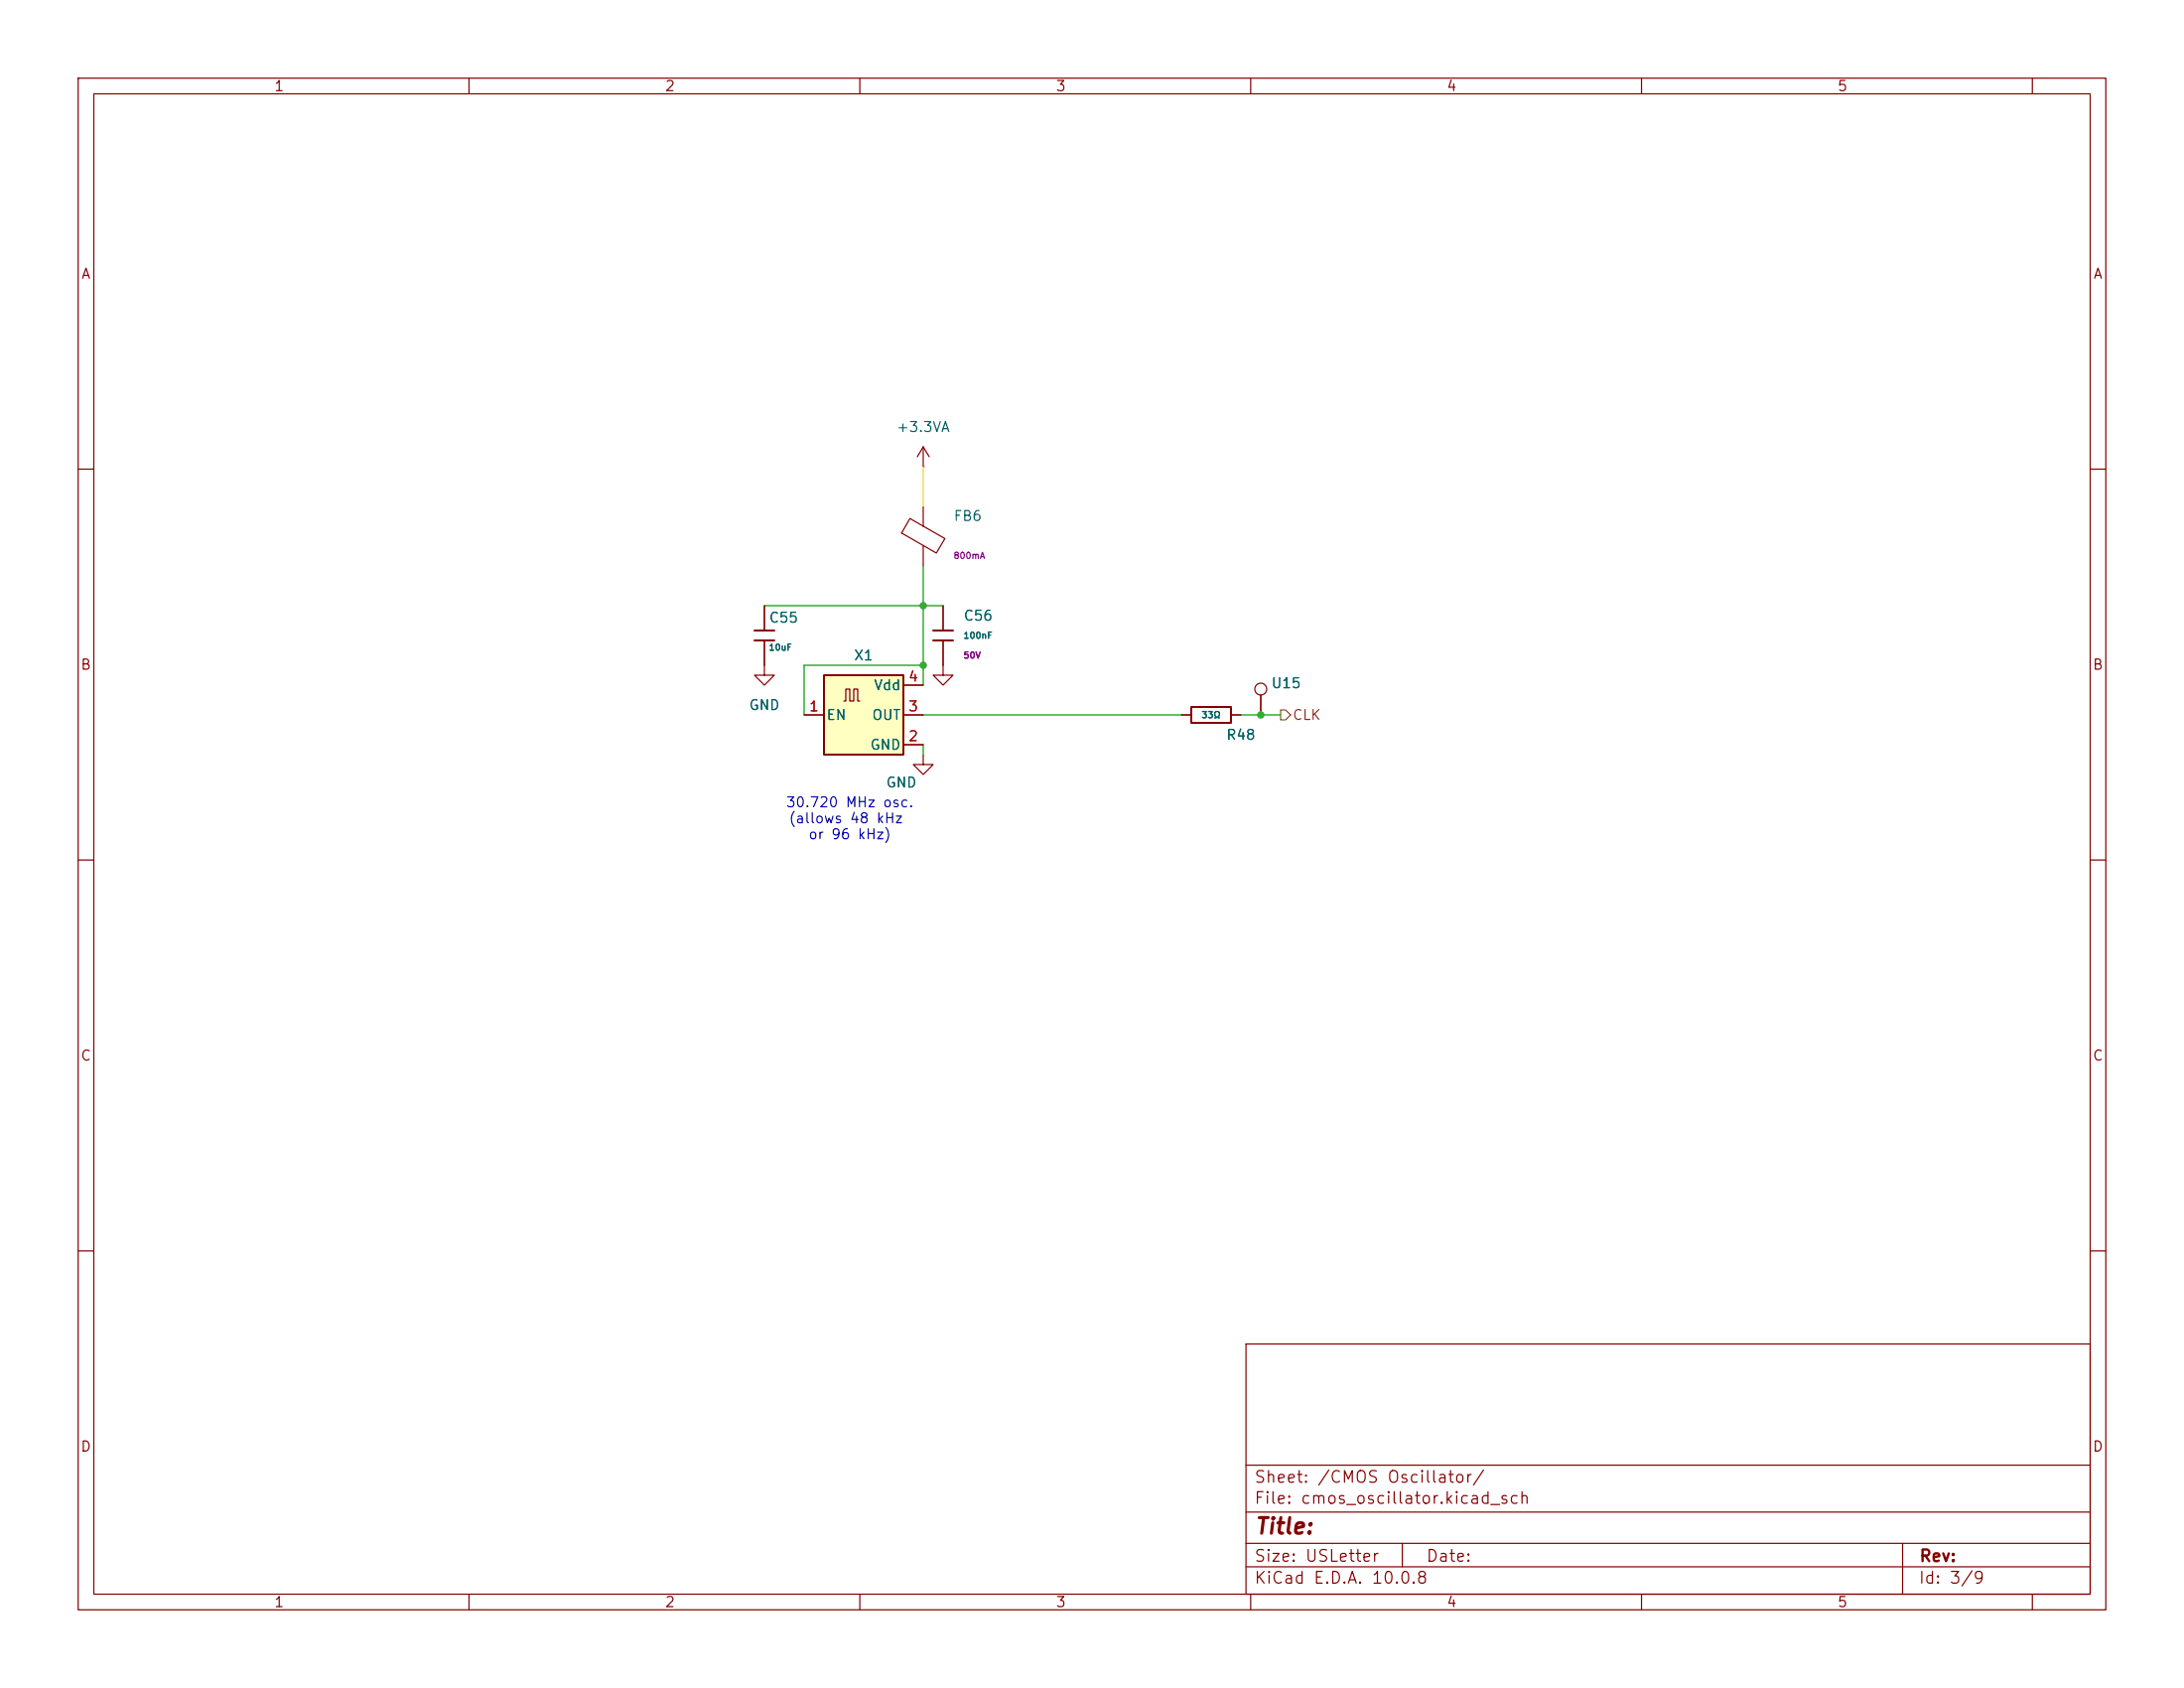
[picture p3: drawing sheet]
(kicad_sch
 (version 20260306)
 (generator "eeschema")
 (generator_version "10.0")
 (paper "USLetter")
 (lib_symbols
  (symbol "ASE-xxxMHz_1"
   (pin_names
    (offset 0.254)) (exclude_from_sim no) (in_bom yes) (on_board yes)
   (in_pos_files yes)
   (duplicate_pin_numbers_are_jumpers no)
   (property "Reference" "X1" (at -2.286 6.35 0) (show_name no) (do_not_autoplace no) (effects (font (size 1.27 1.27))))
   (property "Value" "YC24.576MUBCE2O" (at 12.7 3.8802 0) (show_name no) (do_not_autoplace no) (hide yes) (effects (font (size 1.27 1.27))))
   (property "Footprint" "Oscillator:Oscillator_SMD_Abracon_ASE-4Pin_3.2x2.5mm" (at 17.78 -8.89 0) (show_name no) (do_not_autoplace no) (hide yes) (effects (font (size 1.27 1.27))))
   (property "Datasheet" "https://www.lcsc.com/datasheet/C52204799.pdf" (at -2.54 0 0) (show_name no) (do_not_autoplace no) (hide yes) (effects (font (size 1.27 1.27))))
   (property "Description" "3.3V CMOS SMD Crystal Clock Oscillator, YC" (at 0 0 0) (show_name no) (do_not_autoplace no) (hide yes) (effects (font (size 1.27 1.27))))
   (property "LCSC" "C52204801" (at 0 0 0) (show_name no) (do_not_autoplace no) (hide yes) (effects (font (size 1.27 1.27))))
   (symbol "ASE-xxxMHz_1_0_1"
    (rectangle (start -5.08 5.08) (end 5.08 -5.08) (stroke (width 0.254) (type default)) (fill (type background)))
    (polyline (pts (xy -2.54 1.778) (xy -2.286 1.778) (xy -2.286 3.302) (xy -1.778 3.302) (xy -1.778 1.778) (xy -1.27 1.778) (xy -1.27 3.302) (xy -0.762 3.302) (xy -0.762 1.778) (xy -0.508 1.778)) (stroke (width 0) (type default)) (fill (type none))))
   (symbol "ASE-xxxMHz_1_1_1"
    (pin input line (at -7.62 0 0) (length 2.54) (name "EN" (effects (font (size 1.27 1.27)))) (number "1" (effects (font (size 1.27 1.27)))))
    (pin power_in line (at 7.62 -3.81 180) (length 2.54) (name "GND" (effects (font (size 1.27 1.27)))) (number "2" (effects (font (size 1.27 1.27)))))
    (pin output line (at 7.62 0 180) (length 2.54) (name "OUT" (effects (font (size 1.27 1.27)))) (number "3" (effects (font (size 1.27 1.27)))))
    (pin power_in line (at 7.62 3.81 180) (length 2.54) (name "Vdd" (effects (font (size 1.27 1.27)))) (number "4" (effects (font (size 1.27 1.27))))))
   (embedded_fonts no))
  (symbol "Connector:TestPoint"
   (pin_numbers (hide yes))
   (pin_names
    (offset 0.762) (hide yes)) (exclude_from_sim no) (in_bom yes) (on_board yes)
   (in_pos_files yes)
   (duplicate_pin_numbers_are_jumpers no)
   (property "Reference" "TP" (at 0 6.858 0) (show_name no) (do_not_autoplace no) (effects (font (size 1.27 1.27))))
   (property "Value" "TestPoint" (at 0 5.08 0) (show_name no) (do_not_autoplace no) (effects (font (size 1.27 1.27))))
   (property "Footprint" "" (at 5.08 0 0) (show_name no) (do_not_autoplace no) (hide yes) (effects (font (size 1.27 1.27))))
   (property "Datasheet" "" (at 5.08 0 0) (show_name no) (do_not_autoplace no) (hide yes) (effects (font (size 1.27 1.27))))
   (property "Description" "test point" (at 0 0 0) (show_name no) (do_not_autoplace no) (hide yes) (effects (font (size 1.27 1.27))))
   (symbol "TestPoint_0_1"
    (circle (center 0 3.302) (radius 0.762) (stroke (width 0) (type default)) (fill (type none))))
   (symbol "TestPoint_1_1"
    (pin passive line (at 0 0 90) (length 2.54) (name "1" (effects (font (size 1.27 1.27)))) (number "1" (effects (font (size 1.27 1.27))))))
   (embedded_fonts no))
  (symbol "GND_1"
   (power global)
   (pin_names
    (offset 0)) (exclude_from_sim no) (in_bom yes) (on_board yes)
   (in_pos_files yes)
   (duplicate_pin_numbers_are_jumpers no)
   (property "Reference" "#PWR" (at 0 -6.35 0) (show_name no) (do_not_autoplace no) (hide yes) (effects (font (size 1.27 1.27))))
   (property "Value" "GND_1" (at 0 -3.81 0) (show_name no) (do_not_autoplace no) (effects (font (size 1.27 1.27))))
   (property "Footprint" "" (at 0 0 0) (show_name no) (do_not_autoplace no) (hide yes) (effects (font (size 1.27 1.27))))
   (property "Datasheet" "" (at 0 0 0) (show_name no) (do_not_autoplace no) (hide yes) (effects (font (size 1.27 1.27))))
   (property "Description" "Power symbol creates a global label with name \"GND\" , ground" (at 0 0 0) (show_name no) (do_not_autoplace no) (hide yes) (effects (font (size 1.27 1.27))))
   (symbol "GND_1_0_1"
    (polyline (pts (xy 0 0) (xy 0 -1.27) (xy 1.27 -1.27) (xy 0 -2.54) (xy -1.27 -1.27) (xy 0 -1.27)) (stroke (width 0) (type default)) (fill (type none))))
   (symbol "GND_1_1_1"
    (pin power_in line (at 0 0 270) (length 0) (hide yes) (name "GND" (effects (font (size 1.27 1.27)))) (number "1" (effects (font (size 1.27 1.27))))))
   (embedded_fonts no))
  (symbol "PCM_JLCPCB-Capacitors:0402,100nF,(2)"
   (pin_numbers (hide yes))
   (pin_names
    (offset 0)) (exclude_from_sim no) (in_bom yes) (on_board yes)
   (in_pos_files yes)
   (duplicate_pin_numbers_are_jumpers no)
   (property "Reference" "C" (at 2.032 1.668 0) (show_name no) (do_not_autoplace no) (effects (font (size 1.27 1.27)) (justify left)))
   (property "Value" "100nF" (at 2.032 -0.3782 0) (show_name no) (do_not_autoplace no) (effects (font (size 0.8 0.8)) (justify left)))
   (property "Footprint" "PCM_JLCPCB:C_0402" (at -1.778 0 90) (show_name no) (do_not_autoplace no) (hide yes) (effects (font (size 1.27 1.27))))
   (property "Datasheet" "https://www.lcsc.com/datasheet/lcsc_datasheet_2304140030_Samsung-Electro-Mechanics-CL05B104KB54PNC_C307331.pdf" (at 0 0 0) (show_name no) (do_not_autoplace no) (hide yes) (effects (font (size 1.27 1.27))))
   (property "Description" "50V 100nF X7R ±10% 0402 Multilayer Ceramic Capacitors MLCC - SMD/SMT ROHS" (at 0 0 0) (show_name no) (do_not_autoplace no) (hide yes) (effects (font (size 1.27 1.27))))
   (property "LCSC" "C307331" (at 0 0 0) (show_name no) (do_not_autoplace no) (hide yes) (effects (font (size 1.27 1.27))))
   (property "Stock" "8389599" (at 0 0 0) (show_name no) (do_not_autoplace no) (hide yes) (effects (font (size 1.27 1.27))))
   (property "Price" "0.008USD" (at 0 0 0) (show_name no) (do_not_autoplace no) (hide yes) (effects (font (size 1.27 1.27))))
   (property "Process" "SMT" (at 0 0 0) (show_name no) (do_not_autoplace no) (hide yes) (effects (font (size 1.27 1.27))))
   (property "Minimum Qty" "20" (at 0 0 0) (show_name no) (do_not_autoplace no) (hide yes) (effects (font (size 1.27 1.27))))
   (property "Attrition Qty" "10" (at 0 0 0) (show_name no) (do_not_autoplace no) (hide yes) (effects (font (size 1.27 1.27))))
   (property "Class" "Basic Component" (at 0 0 0) (show_name no) (do_not_autoplace no) (hide yes) (effects (font (size 1.27 1.27))))
   (property "Category" "Capacitors,Multilayer Ceramic Capacitors MLCC - SMD/SMT" (at 0 0 0) (show_name no) (do_not_autoplace no) (hide yes) (effects (font (size 1.27 1.27))))
   (property "Manufacturer" "Samsung Electro-Mechanics" (at 0 0 0) (show_name no) (do_not_autoplace no) (hide yes) (effects (font (size 1.27 1.27))))
   (property "Part" "CL05B104KB54PNC" (at 0 0 0) (show_name no) (do_not_autoplace no) (hide yes) (effects (font (size 1.27 1.27))))
   (property "Voltage Rated" "50V" (at 2.032 -2.0462 0) (show_name no) (do_not_autoplace no) (effects (font (size 0.8 0.8)) (justify left)))
   (property "Tolerance" "±10%" (at 0 0 0) (show_name no) (do_not_autoplace no) (hide yes) (effects (font (size 1.27 1.27))))
   (property "Capacitance" "100nF" (at 0 0 0) (show_name no) (do_not_autoplace no) (hide yes) (effects (font (size 1.27 1.27))))
   (property "Temperature Coefficient" "X7R" (at 0 0 0) (show_name no) (do_not_autoplace no) (hide yes) (effects (font (size 1.27 1.27))))
   (symbol "0402,100nF,(2)_0_1"
    (polyline (pts (xy -1.27 0.635) (xy 1.27 0.635)) (stroke (width 0.254) (type default)) (fill (type none)))
    (polyline (pts (xy -1.27 -0.635) (xy 1.27 -0.635)) (stroke (width 0.254) (type default)) (fill (type none))))
   (symbol "0402,100nF,(2)_1_1"
    (pin passive line (at 0 3.81 270) (length 3.175) (name "" (effects (font (size 1.27 1.27)))) (number "1" (effects (font (size 1.27 1.27)))))
    (pin passive line (at 0 -3.81 90) (length 3.175) (name "" (effects (font (size 1.27 1.27)))) (number "2" (effects (font (size 1.27 1.27))))))
   (embedded_fonts no))
  (symbol "PCM_JLCPCB-Capacitors:0805,10uF,(2)"
   (pin_numbers (hide yes))
   (pin_names
    (offset 0)) (exclude_from_sim no) (in_bom yes) (on_board yes)
   (in_pos_files yes)
   (duplicate_pin_numbers_are_jumpers no)
   (property "Reference" "C" (at 2.032 1.668 0) (show_name no) (do_not_autoplace no) (effects (font (size 1.27 1.27)) (justify left)))
   (property "Value" "10uF" (at 2.032 -0.3782 0) (show_name no) (do_not_autoplace no) (effects (font (size 0.8 0.8)) (justify left)))
   (property "Footprint" "PCM_JLCPCB:C_0805" (at -1.778 0 90) (show_name no) (do_not_autoplace no) (hide yes) (effects (font (size 1.27 1.27))))
   (property "Datasheet" "https://www.lcsc.com/datasheet/lcsc_datasheet_2411041759_Murata-Electronics-GRM21BR61H106KE43L_C440198.pdf" (at 0 0 0) (show_name no) (do_not_autoplace no) (hide yes) (effects (font (size 1.27 1.27))))
   (property "Description" "50V 10uF X5R ±10% 0805 Multilayer Ceramic Capacitors MLCC - SMD/SMT ROHS" (at 0 0 0) (show_name no) (do_not_autoplace no) (hide yes) (effects (font (size 1.27 1.27))))
   (property "LCSC" "C440198" (at 0 0 0) (show_name no) (do_not_autoplace no) (hide yes) (effects (font (size 1.27 1.27))))
   (property "Stock" "1422246" (at 0 0 0) (show_name no) (do_not_autoplace no) (hide yes) (effects (font (size 1.27 1.27))))
   (property "Price" "0.066USD" (at 0 0 0) (show_name no) (do_not_autoplace no) (hide yes) (effects (font (size 1.27 1.27))))
   (property "Process" "SMT" (at 0 0 0) (show_name no) (do_not_autoplace no) (hide yes) (effects (font (size 1.27 1.27))))
   (property "Minimum Qty" "5" (at 0 0 0) (show_name no) (do_not_autoplace no) (hide yes) (effects (font (size 1.27 1.27))))
   (property "Attrition Qty" "4" (at 0 0 0) (show_name no) (do_not_autoplace no) (hide yes) (effects (font (size 1.27 1.27))))
   (property "Class" "Basic Component" (at 0 0 0) (show_name no) (do_not_autoplace no) (hide yes) (effects (font (size 1.27 1.27))))
   (property "Category" "Capacitors,Multilayer Ceramic Capacitors MLCC - SMD/SMT" (at 0 0 0) (show_name no) (do_not_autoplace no) (hide yes) (effects (font (size 1.27 1.27))))
   (property "Manufacturer" "Murata Electronics" (at 0 0 0) (show_name no) (do_not_autoplace no) (hide yes) (effects (font (size 1.27 1.27))))
   (property "Part" "GRM21BR61H106KE43L" (at 0 0 0) (show_name no) (do_not_autoplace no) (hide yes) (effects (font (size 1.27 1.27))))
   (property "Voltage Rated" "50V" (at 2.032 -2.0462 0) (show_name no) (do_not_autoplace no) (effects (font (size 0.8 0.8)) (justify left)))
   (property "Tolerance" "±10%" (at 0 0 0) (show_name no) (do_not_autoplace no) (hide yes) (effects (font (size 1.27 1.27))))
   (property "Capacitance" "10uF" (at 0 0 0) (show_name no) (do_not_autoplace no) (hide yes) (effects (font (size 1.27 1.27))))
   (property "Temperature Coefficient" "X5R" (at 0 0 0) (show_name no) (do_not_autoplace no) (hide yes) (effects (font (size 1.27 1.27))))
   (symbol "0805,10uF,(2)_0_1"
    (polyline (pts (xy -1.27 0.635) (xy 1.27 0.635)) (stroke (width 0.254) (type default)) (fill (type none)))
    (polyline (pts (xy -1.27 -0.635) (xy 1.27 -0.635)) (stroke (width 0.254) (type default)) (fill (type none))))
   (symbol "0805,10uF,(2)_1_1"
    (pin passive line (at 0 3.81 270) (length 3.175) (name "" (effects (font (size 1.27 1.27)))) (number "1" (effects (font (size 1.27 1.27)))))
    (pin passive line (at 0 -3.81 90) (length 3.175) (name "" (effects (font (size 1.27 1.27)))) (number "2" (effects (font (size 1.27 1.27))))))
   (embedded_fonts no))
  (symbol "PCM_JLCPCB-Inductors:Ferrite,0805"
   (pin_numbers (hide yes))
   (pin_names
    (offset 0)) (exclude_from_sim no) (in_bom yes) (on_board yes)
   (in_pos_files yes)
   (duplicate_pin_numbers_are_jumpers no)
   (property "Reference" "FB" (at 3.4036 1.2508 0) (show_name no) (do_not_autoplace no) (effects (font (size 1.27 1.27)) (justify left)))
   (property "Value" "" (at 0 0 0) (show_name no) (do_not_autoplace no) (effects (font (size 0.8 0.8)) (justify left)))
   (property "Footprint" "PCM_JLCPCB:FB_0805" (at -1.778 0 90) (show_name no) (do_not_autoplace no) (hide yes) (effects (font (size 1.27 1.27))))
   (property "Datasheet" "https://www.lcsc.com/datasheet/lcsc_datasheet_2310301640_Sunlord-GZ2012D101TF_C1015.pdf" (at 0 0 0) (show_name no) (do_not_autoplace no) (hide yes) (effects (font (size 1.27 1.27))))
   (property "Description" "±25% 100Ω@100MHz 0805 Ferrite Beads ROHS" (at 0 0 0) (show_name no) (do_not_autoplace no) (hide yes) (effects (font (size 1.27 1.27))))
   (property "LCSC" "C1015" (at 0 0 0) (show_name no) (do_not_autoplace no) (hide yes) (effects (font (size 1.27 1.27))))
   (property "Stock" "196104" (at 0 0 0) (show_name no) (do_not_autoplace no) (hide yes) (effects (font (size 1.27 1.27))))
   (property "Price" "0.017USD" (at 0 0 0) (show_name no) (do_not_autoplace no) (hide yes) (effects (font (size 1.27 1.27))))
   (property "Process" "SMT" (at 0 0 0) (show_name no) (do_not_autoplace no) (hide yes) (effects (font (size 1.27 1.27))))
   (property "Minimum Qty" "20" (at 0 0 0) (show_name no) (do_not_autoplace no) (hide yes) (effects (font (size 1.27 1.27))))
   (property "Attrition Qty" "10" (at 0 0 0) (show_name no) (do_not_autoplace no) (hide yes) (effects (font (size 1.27 1.27))))
   (property "Class" "Basic Component" (at 0 0 0) (show_name no) (do_not_autoplace no) (hide yes) (effects (font (size 1.27 1.27))))
   (property "Category" "Filters/EMI Optimization,Ferrite Beads" (at 0 0 0) (show_name no) (do_not_autoplace no) (hide yes) (effects (font (size 1.27 1.27))))
   (property "Manufacturer" "Sunlord" (at 0 0 0) (show_name no) (do_not_autoplace no) (hide yes) (effects (font (size 1.27 1.27))))
   (property "Part" "GZ2012D101TF" (at 0 0 0) (show_name no) (do_not_autoplace no) (hide yes) (effects (font (size 1.27 1.27))))
   (property "Impedance @ Frequency" "100Ω@100MHz" (at 0 0 0) (show_name no) (do_not_autoplace no) (hide yes) (effects (font (size 1.27 1.27))))
   (property "Circuits" "1" (at 0 0 0) (show_name no) (do_not_autoplace no) (hide yes) (effects (font (size 1.27 1.27))))
   (property "Current Rating" "800mA" (at 3.4036 -1.5274 0) (show_name no) (do_not_autoplace no) (effects (font (size 0.8 0.8)) (justify left)))
   (property "Tolerance" "±25%" (at 0 0 0) (show_name no) (do_not_autoplace no) (hide yes) (effects (font (size 1.27 1.27))))
   (symbol "Ferrite,0805_0_1"
    (polyline (pts (xy -2.7686 0.4064) (xy -1.7018 2.2606) (xy 2.7686 -0.3048) (xy 1.6764 -2.159) (xy -2.7686 0.4064)) (stroke (width 0) (type default)) (fill (type none)))
    (polyline (pts (xy 0 1.27) (xy 0 1.2954)) (stroke (width 0) (type default)) (fill (type none)))
    (polyline (pts (xy 0 -1.27) (xy 0 -1.2192)) (stroke (width 0) (type default)) (fill (type none))))
   (symbol "Ferrite,0805_1_1"
    (pin passive line (at 0 3.81 270) (length 2.54) (name "" (effects (font (size 1.27 1.27)))) (number "1" (effects (font (size 1.27 1.27)))))
    (pin passive line (at 0 -3.81 90) (length 2.54) (name "" (effects (font (size 1.27 1.27)))) (number "2" (effects (font (size 1.27 1.27))))))
   (embedded_fonts no))
  (symbol "PCM_JLCPCB-Resistors:0805,33Ω"
   (pin_numbers (hide yes))
   (pin_names
    (offset 0)) (exclude_from_sim no) (in_bom yes) (on_board yes)
   (in_pos_files yes)
   (duplicate_pin_numbers_are_jumpers no)
   (property "Reference" "R" (at 1.778 0 0) (show_name no) (do_not_autoplace no) (effects (font (size 1.27 1.27)) (justify left)))
   (property "Value" "33Ω" (at 0 0 90) (show_name no) (do_not_autoplace yes) (effects (font (size 0.8 0.8))))
   (property "Footprint" "PCM_JLCPCB:R_0805" (at -1.778 0 90) (show_name no) (do_not_autoplace no) (hide yes) (effects (font (size 1.27 1.27))))
   (property "Datasheet" "https://www.lcsc.com/datasheet/lcsc_datasheet_2205311830_UNI-ROYAL-Uniroyal-Elec-0805W8F330JT5E_C17634.pdf" (at 0 0 0) (show_name no) (do_not_autoplace no) (hide yes) (effects (font (size 1.27 1.27))))
   (property "Description" "125mW Thick Film Resistors 150V ±1% ±200ppm/°C 33Ω 0805 Chip Resistor - Surface Mount ROHS" (at 0 0 0) (show_name no) (do_not_autoplace no) (hide yes) (effects (font (size 1.27 1.27))))
   (property "LCSC" "C17634" (at 0 0 0) (show_name no) (do_not_autoplace no) (hide yes) (effects (font (size 1.27 1.27))))
   (property "Stock" "335994" (at 0 0 0) (show_name no) (do_not_autoplace no) (hide yes) (effects (font (size 1.27 1.27))))
   (property "Price" "0.005USD" (at 0 0 0) (show_name no) (do_not_autoplace no) (hide yes) (effects (font (size 1.27 1.27))))
   (property "Process" "SMT" (at 0 0 0) (show_name no) (do_not_autoplace no) (hide yes) (effects (font (size 1.27 1.27))))
   (property "Minimum Qty" "20" (at 0 0 0) (show_name no) (do_not_autoplace no) (hide yes) (effects (font (size 1.27 1.27))))
   (property "Attrition Qty" "10" (at 0 0 0) (show_name no) (do_not_autoplace no) (hide yes) (effects (font (size 1.27 1.27))))
   (property "Class" "Basic Component" (at 0 0 0) (show_name no) (do_not_autoplace no) (hide yes) (effects (font (size 1.27 1.27))))
   (property "Category" "Resistors,Chip Resistor - Surface Mount" (at 0 0 0) (show_name no) (do_not_autoplace no) (hide yes) (effects (font (size 1.27 1.27))))
   (property "Manufacturer" "UNI-ROYAL(Uniroyal Elec)" (at 0 0 0) (show_name no) (do_not_autoplace no) (hide yes) (effects (font (size 1.27 1.27))))
   (property "Part" "0805W8F330JT5E" (at 0 0 0) (show_name no) (do_not_autoplace no) (hide yes) (effects (font (size 1.27 1.27))))
   (property "Resistance" "33Ω" (at 0 0 0) (show_name no) (do_not_autoplace no) (hide yes) (effects (font (size 1.27 1.27))))
   (property "Power(Watts)" "125mW" (at 0 0 0) (show_name no) (do_not_autoplace no) (hide yes) (effects (font (size 1.27 1.27))))
   (property "Type" "Thick Film Resistors" (at 0 0 0) (show_name no) (do_not_autoplace no) (hide yes) (effects (font (size 1.27 1.27))))
   (property "Overload Voltage (Max)" "150V" (at 0 0 0) (show_name no) (do_not_autoplace no) (hide yes) (effects (font (size 1.27 1.27))))
   (property "Operating Temperature Range" "-55°C~+155°C" (at 0 0 0) (show_name no) (do_not_autoplace no) (hide yes) (effects (font (size 1.27 1.27))))
   (property "Tolerance" "±1%" (at 0 0 0) (show_name no) (do_not_autoplace no) (hide yes) (effects (font (size 1.27 1.27))))
   (property "Temperature Coefficient" "±200ppm/°C" (at 0 0 0) (show_name no) (do_not_autoplace no) (hide yes) (effects (font (size 1.27 1.27))))
   (symbol "0805,33Ω_0_1"
    (rectangle (start -1.016 2.54) (end 1.016 -2.54) (stroke (width 0.254) (type default)) (fill (type none))))
   (symbol "0805,33Ω_1_1"
    (pin passive line (at 0 3.81 270) (length 1.27) (name "" (effects (font (size 1.27 1.27)))) (number "1" (effects (font (size 1.27 1.27)))))
    (pin passive line (at 0 -3.81 90) (length 1.27) (name "" (effects (font (size 1.27 1.27)))) (number "2" (effects (font (size 1.27 1.27))))))
   (embedded_fonts no))
  (symbol "power:+3.3VA"
   (power global)
   (pin_numbers (hide yes))
   (pin_names
    (offset 0) (hide yes)) (exclude_from_sim no) (in_bom yes) (on_board yes)
   (in_pos_files yes)
   (duplicate_pin_numbers_are_jumpers no)
   (property "Reference" "#PWR" (at 0 -3.81 0) (show_name no) (do_not_autoplace no) (hide yes) (effects (font (size 1.27 1.27))))
   (property "Value" "+3.3VA" (at 0 3.556 0) (show_name no) (do_not_autoplace no) (effects (font (size 1.27 1.27))))
   (property "Footprint" "" (at 0 0 0) (show_name no) (do_not_autoplace no) (hide yes) (effects (font (size 1.27 1.27))))
   (property "Datasheet" "" (at 0 0 0) (show_name no) (do_not_autoplace no) (hide yes) (effects (font (size 1.27 1.27))))
   (property "Description" "Power symbol creates a global label with name \"+3.3VA\"" (at 0 0 0) (show_name no) (do_not_autoplace no) (hide yes) (effects (font (size 1.27 1.27))))
   (symbol "+3.3VA_0_1"
    (polyline (pts (xy -0.762 1.27) (xy 0 2.54)) (stroke (width 0) (type default)) (fill (type none)))
    (polyline (pts (xy 0 2.54) (xy 0.762 1.27)) (stroke (width 0) (type default)) (fill (type none)))
    (polyline (pts (xy 0 0) (xy 0 2.54)) (stroke (width 0) (type default)) (fill (type none))))
   (symbol "+3.3VA_1_1"
    (pin power_in line (at 0 0 90) (length 0) (name "" (effects (font (size 1.27 1.27)))) (number "1" (effects (font (size 1.27 1.27))))))
   (embedded_fonts no))
  (symbol "power:GND"
   (power global)
   (pin_names
    (offset 0)) (exclude_from_sim no) (in_bom yes) (on_board yes)
   (in_pos_files yes)
   (duplicate_pin_numbers_are_jumpers no)
   (property "Reference" "#PWR" (at 0 -6.35 0) (show_name no) (do_not_autoplace no) (hide yes) (effects (font (size 1.27 1.27))))
   (property "Value" "GND" (at 0 -3.81 0) (show_name no) (do_not_autoplace no) (effects (font (size 1.27 1.27))))
   (property "Footprint" "" (at 0 0 0) (show_name no) (do_not_autoplace no) (hide yes) (effects (font (size 1.27 1.27))))
   (property "Datasheet" "" (at 0 0 0) (show_name no) (do_not_autoplace no) (hide yes) (effects (font (size 1.27 1.27))))
   (property "Description" "Power symbol creates a global label with name \"GND\" , ground" (at 0 0 0) (show_name no) (do_not_autoplace no) (hide yes) (effects (font (size 1.27 1.27))))
   (symbol "GND_0_1"
    (polyline (pts (xy 0 0) (xy 0 -1.27) (xy 1.27 -1.27) (xy 0 -2.54) (xy -1.27 -1.27) (xy 0 -1.27)) (stroke (width 0) (type default)) (fill (type none))))
   (symbol "GND_1_1"
    (pin power_in line (at 0 0 270) (length 0) (hide yes) (name "GND" (effects (font (size 1.27 1.27)))) (number "1" (effects (font (size 1.27 1.27))))))
   (embedded_fonts no)))
 (text "30.720 MHz osc.\n(allows 48 kHz \nor 96 kHz)"
  (exclude_from_sim no)
  (at 108.712 104.902 0)
  (effects (font (size 1.27 1.27))))
 (junction
  (at 161.29 91.44)
  (diameter 0)
  (color 0 0 0 0))
 (junction
  (at 118.11 85.09)
  (diameter 0)
  (color 0 0 0 0))
 (junction
  (at 118.11 77.47)
  (diameter 0)
  (color 0 0 0 0))
 (wire
  (pts (xy 97.79 77.47) (xy 118.11 77.47))
  (stroke (width 0) (type default)))
 (wire
  (pts (xy 118.11 77.47) (xy 120.65 77.47))
  (stroke (width 0) (type default)))
 (wire
  (pts (xy 118.11 77.47) (xy 118.11 85.09))
  (stroke (width 0) (type default)))
 (wire
  (pts (xy 161.29 91.44) (xy 163.83 91.44))
  (stroke (width 0) (type default)))
 (wire
  (pts (xy 118.11 85.09) (xy 118.11 87.63))
  (stroke (width 0) (type default)))
 (wire
  (pts (xy 118.11 72.39) (xy 118.11 77.47))
  (stroke (width 0) (type default)))
 (wire
  (pts (xy 118.11 59.69) (xy 118.11 64.77))
  (stroke (width 0) (type default)))
 (wire
  (pts (xy 158.75 91.44) (xy 161.29 91.44))
  (stroke (width 0) (type default)))
 (wire
  (pts (xy 102.87 85.09) (xy 118.11 85.09))
  (stroke (width 0) (type default)))
 (wire
  (pts (xy 118.11 91.44) (xy 151.13 91.44))
  (stroke (width 0) (type default)))
 (wire
  (pts (xy 102.87 91.44) (xy 102.87 85.09))
  (stroke (width 0) (type default)))
 (wire
  (pts (xy 118.11 95.25) (xy 118.11 96.52))
  (stroke (width 0) (type default)))
 (hierarchical_label "CLK"
  (shape output)
  (at 163.83 91.44 0)
  (effects (font (size 1.27 1.27)) (justify left)))
 (symbol
  (lib_id "PCM_JLCPCB-Capacitors:0402,100nF,(2)")
  (at 120.65 81.28 0)
  (unit 1)
  (body_style 1)
  (exclude_from_sim no)
  (in_bom yes)
  (on_board yes)
  (in_pos_files yes)
  (dnp no)
  (fields_autoplaced yes)
  (property "Reference" "C56" (at 123.19 78.7399 0) (show_name no) (do_not_autoplace no) (effects (font (size 1.27 1.27)) (justify left)))
  (property "Value" "100nF" (at 123.19 81.28 0) (show_name no) (do_not_autoplace no) (effects (font (size 0.8 0.8)) (justify left)))
  (property "Footprint" "PCM_JLCPCB:C_0402" (at 118.872 81.28 90) (hide yes) (show_name no) (do_not_autoplace no) (effects (font (size 1.27 1.27))))
  (property "Datasheet" "https://www.lcsc.com/datasheet/lcsc_datasheet_2304140030_Samsung-Electro-Mechanics-CL05B104KB54PNC_C307331.pdf" (at 120.65 81.28 0) (hide yes) (show_name no) (do_not_autoplace no) (effects (font (size 1.27 1.27))))
  (property "Description" "50V 100nF X7R ±10% 0402 Multilayer Ceramic Capacitors MLCC - SMD/SMT ROHS" (at 120.65 81.28 0) (hide yes) (show_name no) (do_not_autoplace no) (effects (font (size 1.27 1.27))))
  (property "LCSC" "C307331" (at 120.65 81.28 0) (hide yes) (show_name no) (do_not_autoplace no) (effects (font (size 1.27 1.27))))
  (property "Stock" "8389599" (at 120.65 81.28 0) (hide yes) (show_name no) (do_not_autoplace no) (effects (font (size 1.27 1.27))))
  (property "Price" "0.008USD" (at 120.65 81.28 0) (hide yes) (show_name no) (do_not_autoplace no) (effects (font (size 1.27 1.27))))
  (property "Process" "SMT" (at 120.65 81.28 0) (hide yes) (show_name no) (do_not_autoplace no) (effects (font (size 1.27 1.27))))
  (property "Minimum Qty" "20" (at 120.65 81.28 0) (hide yes) (show_name no) (do_not_autoplace no) (effects (font (size 1.27 1.27))))
  (property "Attrition Qty" "10" (at 120.65 81.28 0) (hide yes) (show_name no) (do_not_autoplace no) (effects (font (size 1.27 1.27))))
  (property "Class" "Basic Component" (at 120.65 81.28 0) (hide yes) (show_name no) (do_not_autoplace no) (effects (font (size 1.27 1.27))))
  (property "Category" "Capacitors,Multilayer Ceramic Capacitors MLCC - SMD/SMT" (at 120.65 81.28 0) (hide yes) (show_name no) (do_not_autoplace no) (effects (font (size 1.27 1.27))))
  (property "Part" "CL05B104KB54PNC" (at 120.65 81.28 0) (hide yes) (show_name no) (do_not_autoplace no) (effects (font (size 1.27 1.27))))
  (property "Voltage Rated" "50V" (at 123.19 83.82 0) (show_name no) (do_not_autoplace no) (effects (font (size 0.8 0.8)) (justify left)))
  (property "Tolerance" "±10%" (at 120.65 81.28 0) (hide yes) (show_name no) (do_not_autoplace no) (effects (font (size 1.27 1.27))))
  (property "Capacitance" "100nF" (at 120.65 81.28 0) (hide yes) (show_name no) (do_not_autoplace no) (effects (font (size 1.27 1.27))))
  (property "Temperature Coefficient" "X7R" (at 120.65 81.28 0) (hide yes) (show_name no) (do_not_autoplace no) (effects (font (size 1.27 1.27))))
  (property "Manufacturer" "Samsung Electro-Mechanics" (at 120.65 81.28 0) (hide yes) (show_name no) (do_not_autoplace no) (effects (font (size 1.27 1.27))))
  (pin "1")
  (pin "2"))
 (symbol
  (lib_id "power:GND")
  (at 118.11 96.52 0)
  (unit 1)
  (body_style 1)
  (exclude_from_sim no)
  (in_bom yes)
  (on_board yes)
  (in_pos_files yes)
  (dnp no)
  (property "Reference" "#PWR0106" (at 118.11 102.87 0) (hide yes) (show_name no) (do_not_autoplace no) (effects (font (size 1.27 1.27))))
  (property "Value" "GND" (at 115.316 100.076 0) (show_name no) (do_not_autoplace no) (effects (font (size 1.27 1.27))))
  (property "Footprint" "" (at 118.11 96.52 0) (hide yes) (show_name no) (do_not_autoplace no) (effects (font (size 1.27 1.27))))
  (property "Datasheet" "" (at 118.11 96.52 0) (hide yes) (show_name no) (do_not_autoplace no) (effects (font (size 1.27 1.27))))
  (property "Description" "" (at 118.11 96.52 0) (hide yes) (show_name no) (do_not_autoplace no) (effects (font (size 1.27 1.27))))
  (pin "1"))
 (symbol
  (lib_id "PCM_JLCPCB-Resistors:0805,33Ω")
  (at 154.94 91.44 270)
  (mirror x)
  (unit 1)
  (body_style 1)
  (exclude_from_sim no)
  (in_bom yes)
  (on_board yes)
  (in_pos_files yes)
  (dnp no)
  (property "Reference" "R48" (at 158.75 93.98 90) (show_name no) (do_not_autoplace no) (effects (font (size 1.27 1.27))))
  (property "Value" "33Ω" (at 154.94 91.44 90) (show_name no) (do_not_autoplace yes) (effects (font (size 0.8 0.8))))
  (property "Footprint" "PCM_JLCPCB:R_0805" (at 154.94 93.218 90) (hide yes) (show_name no) (do_not_autoplace no) (effects (font (size 1.27 1.27))))
  (property "Datasheet" "https://www.lcsc.com/datasheet/lcsc_datasheet_2205311830_UNI-ROYAL-Uniroyal-Elec-0805W8F330JT5E_C17634.pdf" (at 154.94 91.44 0) (hide yes) (show_name no) (do_not_autoplace no) (effects (font (size 1.27 1.27))))
  (property "Description" "125mW Thick Film Resistors 150V ±1% ±200ppm/°C 33Ω 0805 Chip Resistor - Surface Mount ROHS" (at 154.94 91.44 0) (hide yes) (show_name no) (do_not_autoplace no) (effects (font (size 1.27 1.27))))
  (property "LCSC" "C17634" (at 154.94 91.44 0) (hide yes) (show_name no) (do_not_autoplace no) (effects (font (size 1.27 1.27))))
  (property "Stock" "335994" (at 154.94 91.44 0) (hide yes) (show_name no) (do_not_autoplace no) (effects (font (size 1.27 1.27))))
  (property "Price" "0.005USD" (at 154.94 91.44 0) (hide yes) (show_name no) (do_not_autoplace no) (effects (font (size 1.27 1.27))))
  (property "Process" "SMT" (at 154.94 91.44 0) (hide yes) (show_name no) (do_not_autoplace no) (effects (font (size 1.27 1.27))))
  (property "Minimum Qty" "20" (at 154.94 91.44 0) (hide yes) (show_name no) (do_not_autoplace no) (effects (font (size 1.27 1.27))))
  (property "Attrition Qty" "10" (at 154.94 91.44 0) (hide yes) (show_name no) (do_not_autoplace no) (effects (font (size 1.27 1.27))))
  (property "Class" "Basic Component" (at 154.94 91.44 0) (hide yes) (show_name no) (do_not_autoplace no) (effects (font (size 1.27 1.27))))
  (property "Category" "Resistors,Chip Resistor - Surface Mount" (at 154.94 91.44 0) (hide yes) (show_name no) (do_not_autoplace no) (effects (font (size 1.27 1.27))))
  (property "Part" "0805W8F330JT5E" (at 154.94 91.44 0) (hide yes) (show_name no) (do_not_autoplace no) (effects (font (size 1.27 1.27))))
  (property "Resistance" "33Ω" (at 154.94 91.44 0) (hide yes) (show_name no) (do_not_autoplace no) (effects (font (size 1.27 1.27))))
  (property "Power(Watts)" "125mW" (at 154.94 91.44 0) (hide yes) (show_name no) (do_not_autoplace no) (effects (font (size 1.27 1.27))))
  (property "Type" "Thick Film Resistors" (at 154.94 91.44 0) (hide yes) (show_name no) (do_not_autoplace no) (effects (font (size 1.27 1.27))))
  (property "Overload Voltage (Max)" "150V" (at 154.94 91.44 0) (hide yes) (show_name no) (do_not_autoplace no) (effects (font (size 1.27 1.27))))
  (property "Operating Temperature Range" "-55°C~+155°C" (at 154.94 91.44 0) (hide yes) (show_name no) (do_not_autoplace no) (effects (font (size 1.27 1.27))))
  (property "Tolerance" "±1%" (at 154.94 91.44 0) (hide yes) (show_name no) (do_not_autoplace no) (effects (font (size 1.27 1.27))))
  (property "Temperature Coefficient" "±200ppm/°C" (at 154.94 91.44 0) (hide yes) (show_name no) (do_not_autoplace no) (effects (font (size 1.27 1.27))))
  (pin "2")
  (pin "1"))
 (symbol
  (lib_id "Connector:TestPoint")
  (at 161.29 91.44 0)
  (unit 1)
  (body_style 1)
  (exclude_from_sim no)
  (in_bom yes)
  (on_board yes)
  (in_pos_files yes)
  (dnp no)
  (property "Reference" "TP16" (at 161.29 85.09 90) (hide yes) (show_name no) (do_not_autoplace no) (effects (font (size 1.27 1.27)) (justify left)))
  (property "Value" "U15" (at 162.56 87.376 0) (show_name no) (do_not_autoplace no) (effects (font (size 1.27 1.27)) (justify left)))
  (property "Footprint" "RP2040_minimal:TestPoint_THTPad_D2.5mm_Drill1.2mm" (at 166.37 91.44 0) (hide yes) (show_name no) (do_not_autoplace no) (effects (font (size 1.27 1.27))))
  (property "Datasheet" "" (at 166.37 91.44 0) (hide yes) (show_name no) (do_not_autoplace no) (effects (font (size 1.27 1.27))))
  (property "Description" "" (at 161.29 91.44 0) (hide yes) (show_name no) (do_not_autoplace no) (effects (font (size 1.27 1.27))))
  (property "JLCPCB #" "" (at 161.29 91.44 0) (hide yes) (show_name no) (do_not_autoplace no) (effects (font (size 1.27 1.27))))
  (pin "1"))
 (symbol
  (lib_name "ASE-xxxMHz_1")
  (lib_id "Oscillator:ASE-xxxMHz")
  (at 110.49 91.44 0)
  (unit 1)
  (body_style 1)
  (exclude_from_sim no)
  (in_bom yes)
  (on_board yes)
  (in_pos_files yes)
  (dnp no)
  (fields_autoplaced yes)
  (property "Reference" "X1" (at 110.49 83.82 0) (show_name no) (do_not_autoplace no) (effects (font (size 1.27 1.27))))
  (property "Value" "SG-8018CE 30.720000MHz TJHPA" (at 123.19 87.5598 0) (hide yes) (show_name no) (do_not_autoplace no) (effects (font (size 1.27 1.27))))
  (property "Footprint" "Oscillator:Oscillator_SMD_Abracon_ASE-4Pin_3.2x2.5mm" (at 128.27 100.33 0) (hide yes) (show_name no) (do_not_autoplace no) (effects (font (size 1.27 1.27))))
  (property "Datasheet" "https://download.epsondevice.com/td/pdf/brief/SG-8018CE_en.pdf" (at 107.95 91.44 0) (hide yes) (show_name no) (do_not_autoplace no) (effects (font (size 1.27 1.27))))
  (property "Description" "-40℃~+105℃ 1.8V~3.3V 30.72MHz ±50ppm SMD3225-4P Programmable Oscillators ROHS" (at 110.49 91.44 0) (hide yes) (show_name no) (do_not_autoplace no) (effects (font (size 1.27 1.27))))
  (property "LCSC" "C390505" (at 110.49 91.44 0) (hide yes) (show_name no) (do_not_autoplace no) (effects (font (size 1.27 1.27))))
  (property "Price" "$0.81" (at 110.49 91.44 0) (hide yes) (show_name no) (do_not_autoplace no) (effects (font (size 1.27 1.27))))
  (pin "3")
  (pin "1")
  (pin "2")
  (pin "4"))
 (symbol
  (lib_id "power:+3.3VA")
  (at 118.11 59.69 0)
  (unit 1)
  (body_style 1)
  (exclude_from_sim no)
  (in_bom yes)
  (on_board yes)
  (in_pos_files yes)
  (dnp no)
  (fields_autoplaced yes)
  (property "Reference" "#PWR0105" (at 118.11 63.5 0) (hide yes) (show_name no) (do_not_autoplace no) (effects (font (size 1.27 1.27))))
  (property "Value" "+3.3VA" (at 118.11 54.61 0) (show_name no) (do_not_autoplace no) (effects (font (size 1.27 1.27))))
  (property "Footprint" "" (at 118.11 59.69 0) (hide yes) (show_name no) (do_not_autoplace no) (effects (font (size 1.27 1.27))))
  (property "Datasheet" "" (at 118.11 59.69 0) (hide yes) (show_name no) (do_not_autoplace no) (effects (font (size 1.27 1.27))))
  (property "Description" "Power symbol creates a global label with name \"+3.3VA\"" (at 118.11 59.69 0) (hide yes) (show_name no) (do_not_autoplace no) (effects (font (size 1.27 1.27))))
  (pin "1"))
 (symbol
  (lib_id "power:GND")
  (at 120.65 85.09 0)
  (unit 1)
  (body_style 1)
  (exclude_from_sim no)
  (in_bom yes)
  (on_board yes)
  (in_pos_files yes)
  (dnp no)
  (property "Reference" "#PWR0107" (at 120.65 91.44 0) (hide yes) (show_name no) (do_not_autoplace no) (effects (font (size 1.27 1.27))))
  (property "Value" "GND" (at 117.856 88.646 0) (hide yes) (show_name no) (do_not_autoplace no) (effects (font (size 1.27 1.27))))
  (property "Footprint" "" (at 120.65 85.09 0) (hide yes) (show_name no) (do_not_autoplace no) (effects (font (size 1.27 1.27))))
  (property "Datasheet" "" (at 120.65 85.09 0) (hide yes) (show_name no) (do_not_autoplace no) (effects (font (size 1.27 1.27))))
  (property "Description" "" (at 120.65 85.09 0) (hide yes) (show_name no) (do_not_autoplace no) (effects (font (size 1.27 1.27))))
  (pin "1"))
 (symbol
  (lib_id "PCM_JLCPCB-Inductors:Ferrite,0805")
  (at 118.11 68.58 0)
  (unit 1)
  (body_style 1)
  (exclude_from_sim no)
  (in_bom yes)
  (on_board yes)
  (in_pos_files yes)
  (dnp no)
  (fields_autoplaced yes)
  (property "Reference" "FB6" (at 121.92 65.9891 0) (show_name no) (do_not_autoplace no) (effects (font (size 1.27 1.27)) (justify left)))
  (property "Value" "" (at 121.92 68.5292 0) (show_name no) (do_not_autoplace no) (effects (font (size 0.8 0.8)) (justify left)))
  (property "Footprint" "PCM_JLCPCB:FB_0805" (at 116.332 68.58 90) (hide yes) (show_name no) (do_not_autoplace no) (effects (font (size 1.27 1.27))))
  (property "Datasheet" "https://www.lcsc.com/datasheet/lcsc_datasheet_2310301640_Sunlord-GZ2012D101TF_C1015.pdf" (at 118.11 68.58 0) (hide yes) (show_name no) (do_not_autoplace no) (effects (font (size 1.27 1.27))))
  (property "Description" "±25% 100Ω@100MHz 0805 Ferrite Beads ROHS" (at 118.11 68.58 0) (hide yes) (show_name no) (do_not_autoplace no) (effects (font (size 1.27 1.27))))
  (property "LCSC" "C1015" (at 118.11 68.58 0) (hide yes) (show_name no) (do_not_autoplace no) (effects (font (size 1.27 1.27))))
  (property "Stock" "196104" (at 118.11 68.58 0) (hide yes) (show_name no) (do_not_autoplace no) (effects (font (size 1.27 1.27))))
  (property "Price" "0.017USD" (at 118.11 68.58 0) (hide yes) (show_name no) (do_not_autoplace no) (effects (font (size 1.27 1.27))))
  (property "Process" "SMT" (at 118.11 68.58 0) (hide yes) (show_name no) (do_not_autoplace no) (effects (font (size 1.27 1.27))))
  (property "Minimum Qty" "20" (at 118.11 68.58 0) (hide yes) (show_name no) (do_not_autoplace no) (effects (font (size 1.27 1.27))))
  (property "Attrition Qty" "10" (at 118.11 68.58 0) (hide yes) (show_name no) (do_not_autoplace no) (effects (font (size 1.27 1.27))))
  (property "Class" "Basic Component" (at 118.11 68.58 0) (hide yes) (show_name no) (do_not_autoplace no) (effects (font (size 1.27 1.27))))
  (property "Category" "Filters/EMI Optimization,Ferrite Beads" (at 118.11 68.58 0) (hide yes) (show_name no) (do_not_autoplace no) (effects (font (size 1.27 1.27))))
  (property "Part" "GZ2012D101TF" (at 118.11 68.58 0) (hide yes) (show_name no) (do_not_autoplace no) (effects (font (size 1.27 1.27))))
  (property "Impedance @ Frequency" "100Ω@100MHz" (at 118.11 68.58 0) (hide yes) (show_name no) (do_not_autoplace no) (effects (font (size 1.27 1.27))))
  (property "Circuits" "1" (at 118.11 68.58 0) (hide yes) (show_name no) (do_not_autoplace no) (effects (font (size 1.27 1.27))))
  (property "Current Rating" "800mA" (at 121.92 71.0692 0) (show_name no) (do_not_autoplace no) (effects (font (size 0.8 0.8)) (justify left)))
  (property "Tolerance" "±25%" (at 118.11 68.58 0) (hide yes) (show_name no) (do_not_autoplace no) (effects (font (size 1.27 1.27))))
  (pin "2")
  (pin "1"))
 (symbol
  (lib_id "PCM_JLCPCB-Capacitors:0805,10uF,(2)")
  (at 97.79 81.28 0)
  (unit 1)
  (body_style 1)
  (exclude_from_sim no)
  (in_bom yes)
  (on_board yes)
  (in_pos_files yes)
  (dnp no)
  (property "Reference" "C55" (at 98.298 78.994 0) (show_name no) (do_not_autoplace no) (effects (font (size 1.27 1.27)) (justify left)))
  (property "Value" "10uF" (at 98.298 82.804 0) (show_name no) (do_not_autoplace no) (effects (font (size 0.8 0.8)) (justify left)))
  (property "Footprint" "PCM_JLCPCB:C_0805" (at 96.012 81.28 90) (hide yes) (show_name no) (do_not_autoplace no) (effects (font (size 1.27 1.27))))
  (property "Datasheet" "https://www.lcsc.com/datasheet/lcsc_datasheet_2411041759_Murata-Electronics-GRM21BR61H106KE43L_C440198.pdf" (at 97.79 81.28 0) (hide yes) (show_name no) (do_not_autoplace no) (effects (font (size 1.27 1.27))))
  (property "Description" "50V 10uF X5R ±10% 0805 Multilayer Ceramic Capacitors MLCC - SMD/SMT ROHS" (at 97.79 81.28 0) (hide yes) (show_name no) (do_not_autoplace no) (effects (font (size 1.27 1.27))))
  (property "LCSC" "C440198" (at 97.79 81.28 0) (hide yes) (show_name no) (do_not_autoplace no) (effects (font (size 1.27 1.27))))
  (property "Stock" "1422246" (at 97.79 81.28 0) (hide yes) (show_name no) (do_not_autoplace no) (effects (font (size 1.27 1.27))))
  (property "Price" "0.066USD" (at 97.79 81.28 0) (hide yes) (show_name no) (do_not_autoplace no) (effects (font (size 1.27 1.27))))
  (property "Process" "SMT" (at 97.79 81.28 0) (hide yes) (show_name no) (do_not_autoplace no) (effects (font (size 1.27 1.27))))
  (property "Minimum Qty" "5" (at 97.79 81.28 0) (hide yes) (show_name no) (do_not_autoplace no) (effects (font (size 1.27 1.27))))
  (property "Attrition Qty" "4" (at 97.79 81.28 0) (hide yes) (show_name no) (do_not_autoplace no) (effects (font (size 1.27 1.27))))
  (property "Class" "Basic Component" (at 97.79 81.28 0) (hide yes) (show_name no) (do_not_autoplace no) (effects (font (size 1.27 1.27))))
  (property "Category" "Capacitors,Multilayer Ceramic Capacitors MLCC - SMD/SMT" (at 97.79 81.28 0) (hide yes) (show_name no) (do_not_autoplace no) (effects (font (size 1.27 1.27))))
  (property "Part" "GRM21BR61H106KE43L" (at 97.79 81.28 0) (hide yes) (show_name no) (do_not_autoplace no) (effects (font (size 1.27 1.27))))
  (property "Voltage Rated" "50V" (at 99.822 83.3262 0) (hide yes) (show_name no) (do_not_autoplace no) (effects (font (size 0.8 0.8)) (justify left)))
  (property "Tolerance" "±10%" (at 97.79 81.28 0) (hide yes) (show_name no) (do_not_autoplace no) (effects (font (size 1.27 1.27))))
  (property "Capacitance" "10uF" (at 97.79 81.28 0) (hide yes) (show_name no) (do_not_autoplace no) (effects (font (size 1.27 1.27))))
  (property "Temperature Coefficient" "X5R" (at 97.79 81.28 0) (hide yes) (show_name no) (do_not_autoplace no) (effects (font (size 1.27 1.27))))
  (property "Manufacturer" "Murata Electronics" (at 97.79 81.28 0) (hide yes) (show_name no) (do_not_autoplace no) (effects (font (size 1.27 1.27))))
  (pin "2")
  (pin "1"))
 (symbol
  (lib_name "GND_1")
  (lib_id "power:GND")
  (at 97.79 85.09 0)
  (unit 1)
  (body_style 1)
  (exclude_from_sim no)
  (in_bom yes)
  (on_board yes)
  (in_pos_files yes)
  (dnp no)
  (fields_autoplaced yes)
  (property "Reference" "#PWR0104" (at 97.79 91.44 0) (hide yes) (show_name no) (do_not_autoplace no) (effects (font (size 1.27 1.27))))
  (property "Value" "GND" (at 97.79 90.17 0) (show_name no) (do_not_autoplace no) (effects (font (size 1.27 1.27))))
  (property "Footprint" "" (at 97.79 85.09 0) (hide yes) (show_name no) (do_not_autoplace no) (effects (font (size 1.27 1.27))))
  (property "Datasheet" "" (at 97.79 85.09 0) (hide yes) (show_name no) (do_not_autoplace no) (effects (font (size 1.27 1.27))))
  (property "Description" "" (at 97.79 85.09 0) (hide yes) (show_name no) (do_not_autoplace no) (effects (font (size 1.27 1.27))))
  (pin "1")))
